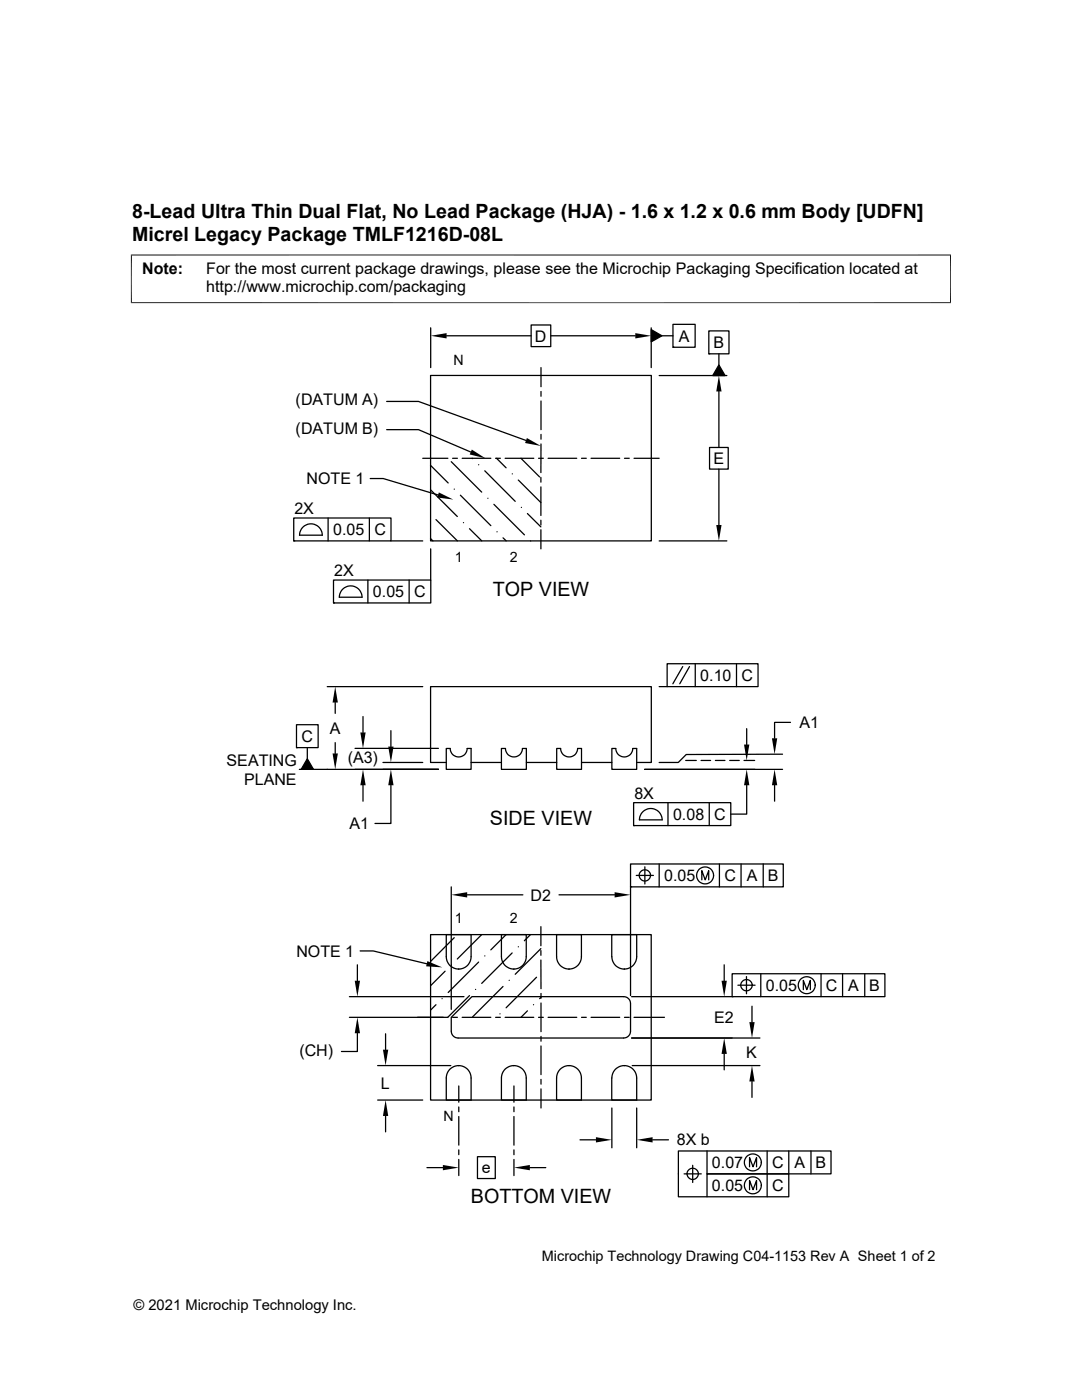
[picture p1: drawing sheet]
<svg xmlns="http://www.w3.org/2000/svg" width="216mm" height="279mm" viewBox="0 0 216 279" stroke-linecap="round" stroke-linejoin="round" font-family="sans-serif">
<g fill="none" stroke="#000" stroke-width=".25">
<path d="M85.9 74.9h44.1v33.1h-44.1zM85.9 65.4v8M89.1 67h16.9M106 64.9h3.9v4.3h-3.9zM107.9 73.4v3.8M107.9 78.1v1M109.9 67h16.9M129.9 65.4v8M129.9 65.8l2.2 1.2-2.2 1.2zM131.5 75h13.5M132.1 67h2.2M134.3 64.7h4.4v4.6h-4.4z"/>
<path d="M134.3 69.3h.1M141.4 66h4.1v4.6h-4.1zM141.4 70.6h.1M143.4 78.1v11.2M143.4 72.8l1.3 2.2h-2.5zM143.4 70.6v2.2M73.9 95.5h2.6l10.9 3.3M77.2 85.7h6.3l10.4 4.5M77.2 80.1h6.3l21.5 7.8M84.3 91.5h5.1M85.9 92.9l3.5 3.5M85.9 97.7l5.3 5.4"/>
<path d="M90 92.1l6.1 6.1M90.3 91.5h1M90.6 97.6h.1M91.9 98.8l6 6.1M92.2 91.5h5.7M94.2 91.5h.1M95.5 92.8h.1M96.7 94l6.1 6.1M97.3 99.4h.1M98.9 91.5h.9M99.1 91.5l1.9 1.9M100.8 91.5h5.7"/>
<path d="M102.2 94.6h.1M103.4 95.8l4.5 4.5M103.9 91.5l3.8 3.7M107.5 91.5h.9M107.9 95.3v.9M107.9 97.2v5.7M107.9 80v5.7M107.9 86.7v1M107.9 88.6v5.7M109.4 91.5h5.7M116 91.5h1M117.9 91.5h5.8"/>
<path d="M124.6 91.5h1M126.5 91.5h5M141.6 89.3h3.7v4.3h-3.7zM143.4 93.6v11.2M58.6 103.4h19.4v4.5h-19.4zM58.6 107.9h.1M60.6 105.1a2.27 2.27 0 0 1 2.4-.3 2.27 2.27 0 0 1 1.3 2h-4.5l.2-.9zM65.5 103.4v4.6M66.5 115.8h19.5v4.5h-19.5zM72.2 119.2a2.26 2.26 0 0 0-2.2-2.3 2.26 2.26 0 0 0-2.3 2.3h4.6M73.4 115.8v4.5M73.7 103.4v4.6"/>
<path d="M78 107.9h6.3M81.6 115.8v4.5M85.9 107.5l.5 .5M85.9 109.5v6.3M87 103.7l4.3 4.3M92.5 104.3h.1M93.7 105.5l2.4 2.5M98.6 100.6l6 6.1M99.2 106.1h.1M100.4 107.3l.6 .6M104 101.3h.1M105.2 102.5l2.7 2.7"/>
<path d="M105.9 107.9h.1M107.9 103.8v1M107.9 105.7v3.8M131.5 108h13.5M65.3 137h19M66.5 120.3h.1M131.5 137h1.6M133.1 132.5h18.2v4.5h-18.2zM136.2 133l-1.9 3.5M137.6 133l-2 3.5M138.7 132.5v4.5M147 132.5v4.5"/>
<path d="M59.2 144.6h4.3v4.6h-4.3zM59.2 149.2h.1M61.3 149.2v2.2M61.3 151.4l1.2 2.1h-2.4zM66.9 140.2v2.2M66.9 148.2v2.2M70.8 149.4h16.7M72.4 143v3.2M72.4 156.7v3.2M76.4 152.2h7.9M78 156.7v7.6h-3.2M78 145.8v3.2"/>
<path d="M87.5 153.5h-27.8M89 149.4h.8a1.69 1.69 0 0 0 1.7 1.7 1.69 1.69 0 0 0 1.7-1.7h.8v4.1h-5zM89 152.2h-3.1v-15.2h44.1v15.2h-3M94 152.2h6.1M100.8 149.4h-.7v4.1h4.9v-4.1h-.8a1.69 1.69 0 0 1-1.6 1.7 1.69 1.69 0 0 1-1.7-1.7M105 152.2h6.1M111.1 149.4h.8a1.69 1.69 0 0 0 1.7 1.7 1.69 1.69 0 0 0 1.7-1.7h.7v4.1h-4.9zM116 152.2h6.1M122.1 149.4h.8a1.69 1.69 0 0 0 1.7 1.7 1.69 1.69 0 0 0 1.7-1.7h.7v4.1h-4.9zM128.6 153.5h27.5M136.8 151.8h2.1M139.9 151.8h1.9"/>
<path d="M142.7 151.8h2M145.6 151.8h1.9M148.5 151.8h2.1M149 156.7v5.8h-3.2M149 145.4v3.2M154.6 156.7v3.2M156.1 150.5l-19.2 .1-1.6 1.6h-3.8M157.7 144.2h-3.1v3.1M90 177v24.4M93.2 178.6h11.1M111.5 178.6h11.1M125.8 177v21.7"/>
<path d="M125.8 172.4h30.5v4.6h-30.5zM125.8 177h.1M126.4 160.2h19.4v4.6h-19.4zM126.4 164.8h.1M127 174.7h3.4M127.5 174.7a1.14 1.14 0 0 1 1.5-1.1 1.14 1.14 0 0 1 .5 1.8 1.14 1.14 0 0 1-1.9-.3v-.4M127.6 163.6h4.5a2.26 2.26 0 0 0-2.2-2.2 2.26 2.26 0 0 0-2.3 2.2M128.7 173v3.4M131.5 172.4v4.6M133.3 160.2v4.6M140 175.6v-1.8l.7 1.8 .7-1.8v1.8M141.5 160.2v4.6"/>
<path d="M143.6 172.4v4.6M147.9 172.4v4.6M152.3 172.4v4.6M69.7 198.9h22.9M71.3 192.6v3.1M71.9 189.8h2.6l10.7 2.5M85.9 186.5h44v33h-44zM86.4 186.5h.1M88.2 199.3h.1M88.8 193.8l-2.9 2.9M89 186.5h5v4.4a2.48 2.48 0 0 1-2.5 2.5 2.48 2.48 0 0 1-2.5-2.5zM90 192.6h.1"/>
<path d="M90.6 187.1l-4.7 4.8M91.5 193.4h.1M93.7 198.7l-4.4 4.3h-19.6M94.2 198.9h30.2a1.37 1.37 0 0 1 1.4 1.4v5.5a1.37 1.37 0 0 1-1.4 1.4h-33a1.37 1.37 0 0 1-1.4-1.4v-2.8zM94.9 197.5h.1M95.5 192l-6.1 6.1M96.1 186.5l-4.9 4.9M96.7 190.8h.1M100.1 186.5h4.9v4.4a2.48 2.48 0 0 1-2.5 2.5 2.48 2.48 0 0 1-2.4-2.5zM100.4 196.9l-6.1 6M101 186.5l-3.1 3.1M101.6 195.6h.1"/>
<path d="M102.2 190.2l-6.1 6.1M102.5 193.4h.1M103.4 189h.1M105.9 186.5l-1.3 1.2M107.1 195l-6.1 6.1M107.9 191.6v5.7M107.9 184.9v3.8M107.9 189.7v.9M107.9 199.1l-.2 .2M107.9 189.3l-5.1 5.1M107.9 198.3v.9M111.1 186.5h4.9v4.4a2.48 2.48 0 0 1-2.5 2.5 2.48 2.48 0 0 1-2.4-2.5z"/>
<path d="M113.5 193.4h.1M122.1 186.5h4.9v4.4a2.49 2.49 0 0 1-2.4 2.5 2.49 2.49 0 0 1-2.5-2.5zM124.6 193.4h.1M126 198.9h20.1M144.5 192.6v3.1M146.1 194.3h30.5v4.6h-30.5zM146.1 198.9h.1M147.2 196.6h3.5M148.9 194.9v3.4M151.8 194.3v4.6M160.3 197.5v-1.8l.7 1.8 .7-1.8v1.8M163.8 194.3v4.6"/>
<path d="M168.1 194.3v4.6M172.6 194.3v4.6M71.3 206.2v3.6h-3.2M75.4 212.7h14.6M75.4 219.5h8.9M76.9 206.3v3.2M87 200.5l-1.1 1.1M89.8 213.4a2.48 2.48 0 0 1 2.7-.6 2.48 2.48 0 0 1 1.5 2.3v4.4h-5l.1-4.7 .1-.6zM90.3 203h1M91.5 212.7h.1M91.5 216.7v3.3M92.2 203h5.7"/>
<path d="M98.9 203h.9M99.8 202.3h.1M100.8 213.4a2.48 2.48 0 0 1 2.7-.6 2.48 2.48 0 0 1 1.5 2.3v4.4h-4.9v-4.7l.1-.6zM100.8 203h5.7M102.5 212.7h.1M102.6 216.7v3.3M105.2 201.7l-1.3 1.3M106.4 200.5h.1M107.5 203h.9M107.9 200.2v5.7M107.9 206.8v1M107.9 208.7v5.8"/>
<path d="M107.9 215.4v1M107.9 217.3v3.8M109.4 203h5.7M111.8 213.4a2.48 2.48 0 0 1 2.7-.6 2.48 2.48 0 0 1 1.5 2.3v4.4h-4.9v-4.7l.2-.6zM113.5 212.7h.1M116 203h1M117.9 203h5.8M122.8 213.4a2.48 2.48 0 0 1 2.7-.6 2.48 2.48 0 0 1 1.5 2.3v4.4h-4.9v-4.4l.2-.9zM124.6 212.7h.1M124.6 203h1M126 207.2h25.6M126.2 212.7h25.4"/>
<path d="M126.5 203h6.1M144.5 210.3v3.2M150.1 200.8v3.2M150.1 215.8v3.2M76.9 222.7v3.2M85.2 233h3.2M91.5 220.9v1M91.5 222.8v5.7M91.5 229.5v.9M91.5 231.4v3.2M95.3 230.8h3.5v4.4h-3.5zM102.6 220.9v1"/>
<path d="M102.6 222.8v5.7M102.6 229.5v.9M102.6 231.4v3.2M105.7 233h3.2M115.7 227.5h3.2M122.1 221.1v8M127 221.1v8M130.2 227.5h3.2M136.5 234.3h3.4M138.2 232.6v3.4M139.3 234.3a1.13 1.13 0 0 1-1.6 .9 1.13 1.13 0 0 1-.2-1.8 1.13 1.13 0 0 1 1.8 .4l.1 .5M141.1 229.7v4.6h16.3v4.5h-22v-9.1h30.4v4.6h-24.7v4.5"/>
<path d="M149.6 232.9v-1.9l.7 1.9 .7-1.9v1.9M149.6 237.4v-1.8l.7 1.8 .7-1.8v1.8M153.1 229.7v9.1M157.4 229.7v4.6M161.8 229.7v4.6"/>
<circle cx="140.7" cy="174.7" r="1.69"/>
<circle cx="149" cy="196.6" r="1.13"/>
<circle cx="161" cy="196.6" r="1.69"/>
<circle cx="150.2" cy="232" r="1.69"/>
<circle cx="150.2" cy="236.6" r="1.69"/>
</g>
<g fill="#000">
<path d="M85.9 67l3.2-.5v1zM126.8 66.5l3.1 .5-3.1 .5zM129.9 65.8l2.2 1.2-2.2 1.2zM143.4 75l.6 3.1h-1.1zM143.4 72.8l1.3 2.2h-2.5zM87.6 98.3l2.8 1.4-3.2-.4zM94.1 89.7l2.8 1.8-3.2-.8zM105.1 87.4l2.8 1.6-3.1-.6zM142.9 104.8h1.1l-.6 3.2zM61.3 151.4l1.2 2.1h-2.4zM66.9 137l.5 3.2h-1zM66.4 150.4h1l-.5 3.1z"/>
<path d="M71.9 146.2h1.1l-.6 3.2zM72.4 153.5l.6 3.2h-1.1zM77.5 149h1l-.5 3.2zM78 153.5l.5 3.2h-1zM148.5 148.6h1l-.5 3.2zM149 153.5l.5 3.2h-1zM154.6 153.5l.5 3.2h-1.1zM154 147.3h1.1l-.5 3.2zM90 178.6l3.2-.5v1zM122.6 178.1l3.2 .5-3.2 .5zM70.8 195.7h1l-.5 3.2zM85.3 191.8l2.9 1.3-3.2-.3z"/>
<path d="M144 195.7h1l-.5 3.2zM71.3 203l.5 3.2h-1zM76.4 209.5h1.1l-.6 3.2zM144.5 207.2l.5 3.1h-1zM149.5 204h1.1l-.5 3.2zM150.1 212.7l.5 3.1h-1.1zM76.9 219.5l.6 3.2h-1.1zM88.4 232.5l3.1 .5-3.1 .6zM102.6 233l3.1-.5v1.1zM118.9 226.9l3.2 .6-3.2 .5zM127 227.5l3.2-.6v1.1z"/>
</g>
<path d="M26.1 50.9h163.7M26.2 50.8v9.7M189.7 50.8v9.7M26.1 60.4h163.7" fill="none" stroke="#000" stroke-width=".2"/>
<g font-size="3.9">
<text x="26.4" y="43.5">8-Lead Ultra Thin Dual Flat, No Lead Package (HJA) - 1.6 x 1.2 x 0.6 mm Body [UDFN]</text>
<text x="26.4" y="48.1">Micrel Legacy Package TMLF1216D-08L</text>
<text x="98.3" y="118.9">TOP VIEW</text>
<text x="97.8" y="164.7">SIDE VIEW</text>
<text x="93.9" y="240">BOTTOM VIEW</text>
</g>
<g font-size="3.2">
<text x="28.4" y="54.7">Note:</text>
<text x="41.1" y="58.3">http://www.microchip.com/packaging</text>
<text x="41.1" y="54.7">For the most current package drawings, please see the Microchip Packaging Specification located at</text>
<text x="106.7" y="68.2">D</text>
<text x="135.4" y="68.2">A</text>
<text x="142.3" y="69.5">B</text>
<text x="59" y="80.9">(DATUM A)</text>
<text x="59" y="86.6">(DATUM B)</text>
<text x="142.3" y="92.6">E</text>
<text x="61.2" y="96.6">NOTE 1</text>
<text x="58.7" y="102.6">2X</text>
<text x="66.5" y="106.8">0.05</text>
<text x="74.7" y="106.8">C</text>
<text x="66.7" y="115">2X</text>
<text x="74.4" y="119.2">0.05</text>
<text x="82.6" y="119.2">C</text>
<text x="139.7" y="135.9">0.10</text>
<text x="147.9" y="135.9">C</text>
<text x="60.2" y="148.1">C</text>
<text x="65.8" y="146.4">A</text>
<text x="159.5" y="145.3">A1</text>
<text x="45.2" y="152.9">SEATING</text>
<text x="69.4" y="152.3">(A3)</text>
<text x="48.7" y="156.7">PLANE</text>
<text x="126.6" y="159.4">8X</text>
<text x="69.7" y="165.5">A1</text>
<text x="134.3" y="163.6">0.08</text>
<text x="142.5" y="163.6">C</text>
<text x="105.9" y="179.7">D2</text>
<text x="132.5" y="175.9">0.05</text>
<text x="144.5" y="175.9">C</text>
<text x="149" y="175.9">A</text>
<text x="153.2" y="175.9">B</text>
<text x="59.1" y="190.9">NOTE 1</text>
<text x="152.8" y="197.8">0.05</text>
<text x="164.8" y="197.8">C</text>
<text x="169.3" y="197.8">A</text>
<text x="173.5" y="197.8">B</text>
<text x="142.5" y="204.2">E2</text>
<text x="59.7" y="210.7">(CH)</text>
<text x="148.9" y="211.1">K</text>
<text x="76" y="217.2">L</text>
<text x="135" y="228.6">8X b</text>
<text x="142.1" y="233.1">0.07</text>
<text x="154.1" y="233.1">C</text>
<text x="158.5" y="233.1">A</text>
<text x="162.7" y="233.1">B</text>
<text x="96.2" y="234.1">e</text>
<text x="142.1" y="237.7">0.05</text>
<text x="154.1" y="237.7">C</text>
</g>
<g font-size="2.9">
<text x="108.1" y="251.7">Microchip Technology Drawing C04-1153 Rev A Sheet 1 of 2</text>
<text x="26.6" y="261.3">© 2021 Microchip Technology Inc.</text>
</g>
<g font-size="2.8">
<text x="90.5" y="72.8">N</text>
<text x="90.7" y="112.2">1</text>
<text x="101.7" y="112.2">2</text>
<text x="90.7" y="184.3">1</text>
<text x="101.7" y="184.3">2</text>
<text x="88.5" y="223.7">N</text>
</g>
</svg>
